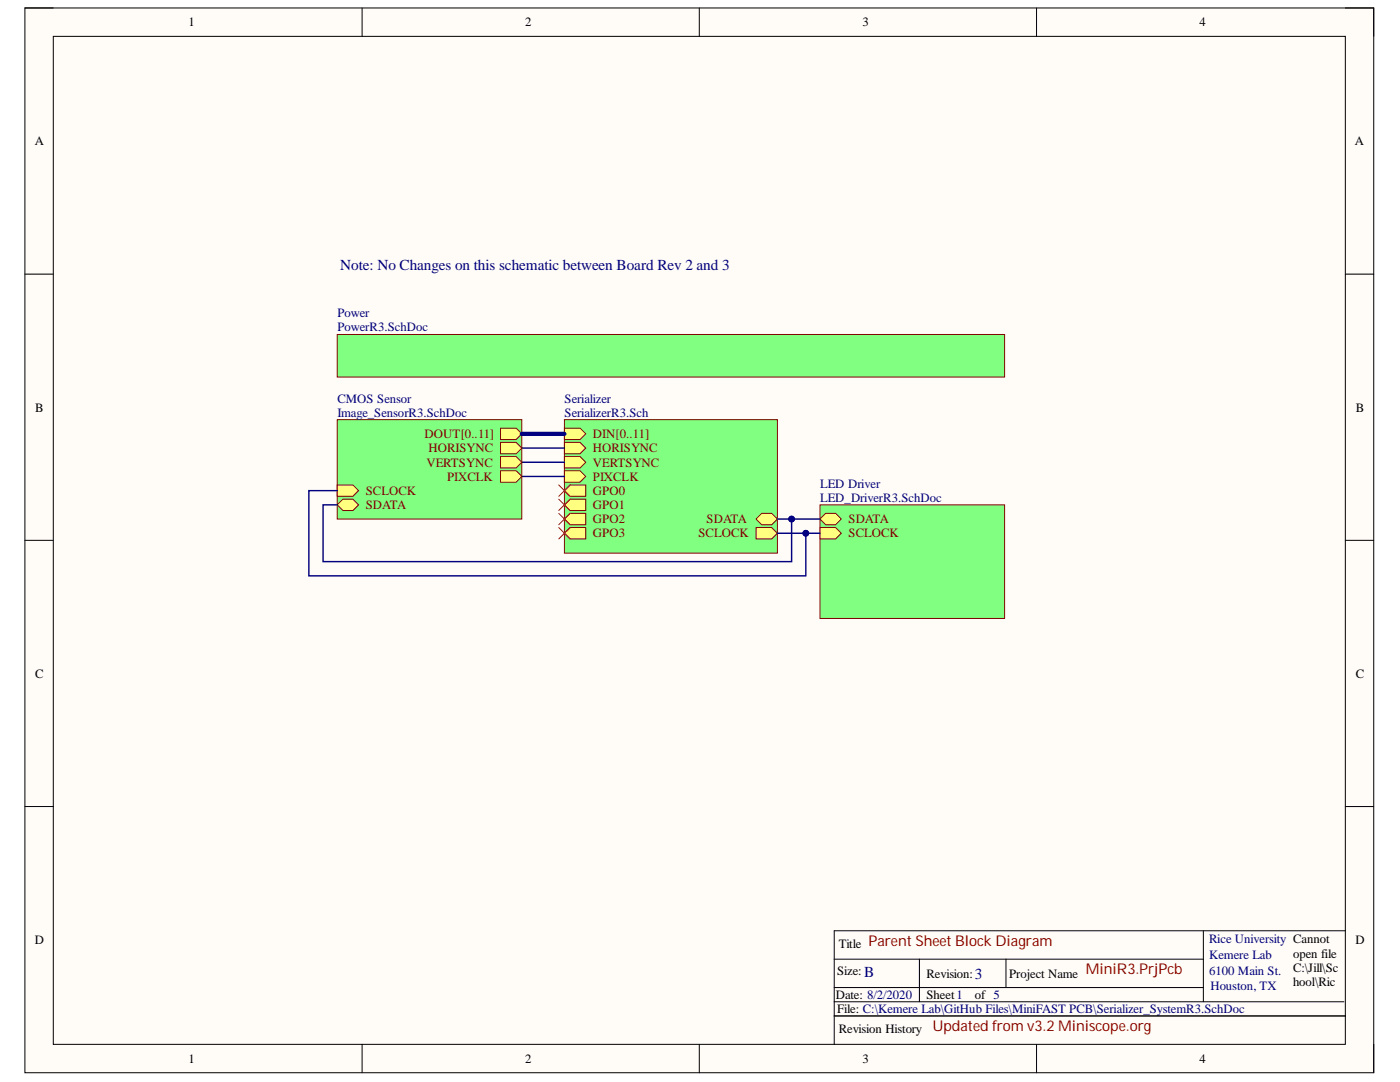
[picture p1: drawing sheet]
<svg xmlns="http://www.w3.org/2000/svg" width="279mm" height="216mm" viewBox="0 0 279 216" stroke-linecap="round" stroke-linejoin="round" font-family="sans-serif">
<path d="M5 1.6h269.2v212.5h-269.2z" fill-rule="evenodd" fill="#fffcf8"/>
<path d="M5 1.6h269.2v212.5h-269.2z" fill="none" stroke="#000" stroke-width=".2"/>
<path d="M10.6 7.3h257.9v201.1h-257.9z" fill-rule="evenodd" fill="#fffcf8"/>
<g fill="none" stroke="#000" stroke-width=".2">
<path d="M5 1.6h5.6M10.6 7.3h257.9v201.1h-257.9zM72.3 1.6v5.7M139.6 1.6v5.7M206.9 1.6v5.7M268.5 1.6h5.7v5.7M5 54.7h5.6M268.5 54.7h5.7M5 107.8h5.6M268.5 107.8h5.7M5 160.9h5.6M268.5 160.9h5.7"/>
<path d="M166.5 191.4h73.7M166.5 199.9h101.7M166.5 197.1h73.7M183.5 191.4v8.5M200.8 191.4v5.7M240.2 185.7v14.2M268.5 185.7h-102v22.7M72.3 208.4v5.7M139.6 208.4v5.7M206.9 208.4v5.7M274.2 208.4v5.7"/>
</g>
<path d="M166.5 202.7h102" fill="none" stroke="#000" stroke-width=".29"/>
<path d="M112.6 83.7h42.5v26.7h-42.5z" fill-rule="evenodd" fill="#80ff80"/>
<path d="M112.6 83.7h42.5v26.7h-42.5z" fill="none" stroke="#800000" stroke-width=".2"/>
<path d="M112.6 88.3h3.2l1.1 1.1-1.1 1.1h-3.2z" fill-rule="evenodd" fill="#ffff80"/>
<path d="M112.6 88.3h3.2l1.1 1.1-1.1 1.1h-3.2z" fill="none" stroke="#800000" stroke-width=".2"/>
<path d="M112.6 91.1h3.2l1.1 1.1-1.1 1.2h-3.2z" fill-rule="evenodd" fill="#ffff80"/>
<path d="M112.6 91.1h3.2l1.1 1.1-1.1 1.2h-3.2z" fill="none" stroke="#800000" stroke-width=".2"/>
<path d="M112.6 93.9h3.2l1.1 1.2-1.1 1.1h-3.2z" fill-rule="evenodd" fill="#ffff80"/>
<path d="M112.6 93.9h3.2l1.1 1.2-1.1 1.1h-3.2z" fill="none" stroke="#800000" stroke-width=".2"/>
<path d="M150.9 103.6l1.1-1.2h2l1.1 1.2-1.1 1.1h-2z" fill-rule="evenodd" fill="#ffff80"/>
<path d="M150.9 103.6l1.1-1.2h2l1.1 1.2-1.1 1.1h-2z" fill="none" stroke="#800000" stroke-width=".2"/>
<path d="M150.9 105.3h3.1l1.1 1.1-1.1 1.1h-3.1z" fill-rule="evenodd" fill="#ffff80"/>
<path d="M150.9 105.3h3.1l1.1 1.1-1.1 1.1h-3.1z" fill="none" stroke="#800000" stroke-width=".2"/>
<path d="M112.6 97.9l1.2-1.1h3.1v2.2h-3.1z" fill-rule="evenodd" fill="#ffff80"/>
<path d="M112.6 97.9l1.2-1.1h3.1v2.2h-3.1z" fill="none" stroke="#800000" stroke-width=".2"/>
<path d="M112.6 100.7l1.2-1.1h3.1v2.3h-3.1z" fill-rule="evenodd" fill="#ffff80"/>
<path d="M112.6 100.7l1.2-1.1h3.1v2.3h-3.1z" fill="none" stroke="#800000" stroke-width=".2"/>
<path d="M112.6 103.6l1.2-1.2h3.1v2.3h-3.1z" fill-rule="evenodd" fill="#ffff80"/>
<path d="M112.6 103.6l1.2-1.2h3.1v2.3h-3.1z" fill="none" stroke="#800000" stroke-width=".2"/>
<path d="M112.6 106.4l1.2-1.1h3.1v2.2h-3.1z" fill-rule="evenodd" fill="#ffff80"/>
<path d="M112.6 106.4l1.2-1.1h3.1v2.2h-3.1z" fill="none" stroke="#800000" stroke-width=".2"/>
<path d="M112.6 85.4h3.2l1.1 1.2-1.1 1.1h-3.2z" fill-rule="evenodd" fill="#ffff80"/>
<path d="M112.6 85.4h3.2l1.1 1.2-1.1 1.1h-3.2z" fill="none" stroke="#800000" stroke-width=".2"/>
<path d="M67.3 66.7h133.2v8.5h-133.2z" fill-rule="evenodd" fill="#80ff80"/>
<path d="M67.3 66.7h133.2v8.5h-133.2z" fill="none" stroke="#800000" stroke-width=".2"/>
<path d="M163.7 100.7h36.8v22.7h-36.8z" fill-rule="evenodd" fill="#80ff80"/>
<path d="M163.7 100.7h36.8v22.7h-36.8z" fill="none" stroke="#800000" stroke-width=".2"/>
<path d="M163.6 105.3h3.2l1.1 1.1-1.1 1.1h-3.2z" fill-rule="evenodd" fill="#ffff80"/>
<path d="M163.6 105.3h3.2l1.1 1.1-1.1 1.1h-3.2z" fill="none" stroke="#800000" stroke-width=".2"/>
<path d="M163.6 103.6l1.2-1.2h2l1.1 1.2-1.1 1.1h-2z" fill-rule="evenodd" fill="#ffff80"/>
<path d="M163.6 103.6l1.2-1.2h2l1.1 1.2-1.1 1.1h-2z" fill="none" stroke="#800000" stroke-width=".2"/>
<path d="M104.1 89.4h8.5M104.1 92.2h8.5M104.1 95.1h8.5" fill="none" stroke="#000080" stroke-width=".29"/>
<path d="M67.3 83.7h36.8v19.9h-36.8z" fill-rule="evenodd" fill="#80ff80"/>
<path d="M67.3 83.7h36.8v19.9h-36.8z" fill="none" stroke="#800000" stroke-width=".2"/>
<path d="M99.9 88.3h3.1l1.1 1.1-1.1 1.1h-3.1z" fill-rule="evenodd" fill="#ffff80"/>
<path d="M99.9 88.3h3.1l1.1 1.1-1.1 1.1h-3.1z" fill="none" stroke="#800000" stroke-width=".2"/>
<path d="M99.9 91.1h3.1l1.1 1.1-1.1 1.2h-3.1z" fill-rule="evenodd" fill="#ffff80"/>
<path d="M99.9 91.1h3.1l1.1 1.1-1.1 1.2h-3.1z" fill="none" stroke="#800000" stroke-width=".2"/>
<path d="M99.9 93.9h3.1l1.1 1.2-1.1 1.1h-3.1z" fill-rule="evenodd" fill="#ffff80"/>
<path d="M99.9 93.9h3.1l1.1 1.2-1.1 1.1h-3.1z" fill="none" stroke="#800000" stroke-width=".2"/>
<path d="M67.3 96.8h3.1l1.2 1.1-1.2 1.1h-3.1z" fill-rule="evenodd" fill="#ffff80"/>
<path d="M67.3 96.8h3.1l1.2 1.1-1.2 1.1h-3.1z" fill="none" stroke="#800000" stroke-width=".2"/>
<path d="M67.3 100.7l1.1-1.1h2l1.2 1.1-1.2 1.2h-2z" fill-rule="evenodd" fill="#ffff80"/>
<path d="M67.3 100.7l1.1-1.1h2l1.2 1.1-1.2 1.2h-2z" fill="none" stroke="#800000" stroke-width=".2"/>
<path d="M99.9 85.4h3.1l1.1 1.2-1.1 1.1h-3.1z" fill-rule="evenodd" fill="#ffff80"/>
<path d="M99.9 85.4h3.1l1.1 1.2-1.1 1.1h-3.1z" fill="none" stroke="#800000" stroke-width=".2"/>
<path d="M67.3 100.7h-2.8v11.4h93.5v-8.5" fill="none" stroke="#000080" stroke-width=".29"/>
<circle cx="158" cy="103.6" r=".57" fill="#000080"/>
<circle cx="158" cy="103.6" r=".57" fill="none" stroke="#000080" stroke-width=".2"/>
<path d="M67.3 97.9h-5.7v17h99.2v-8.5" fill="none" stroke="#000080" stroke-width=".29"/>
<circle cx="160.8" cy="106.4" r=".57" fill="#000080"/>
<circle cx="160.8" cy="106.4" r=".57" fill="none" stroke="#000080" stroke-width=".2"/>
<path d="M155.1 106.4h8.5" fill="none" stroke="#000080" stroke-width=".29"/>
<circle cx="160.8" cy="106.4" r=".57" fill="#000080"/>
<circle cx="160.8" cy="106.4" r=".57" fill="none" stroke="#000080" stroke-width=".2"/>
<path d="M155.1 103.6h8.5" fill="none" stroke="#000080" stroke-width=".29"/>
<circle cx="158" cy="103.6" r=".57" fill="#000080"/>
<circle cx="158" cy="103.6" r=".57" fill="none" stroke="#000080" stroke-width=".2"/>
<path d="M104.1 86.6h8.5" fill="none" stroke="#000080" stroke-width=".85"/>
<path d="M111.5 96.8l2.3 2.2M111.5 99.6l2.3 2.3M113.8 96.8l-2.3 2.2M113.8 99.6l-2.3 2.3M111.5 102.4l2.3 2.3M111.5 105.3l2.3 2.2M113.8 102.4l-2.3 2.3M113.8 105.3l-2.3 2.2" fill="none" stroke="#f00" stroke-width=".2"/>
<g font-size="3" fill="#000080">
<text x="67.9" y="53.9">Note: No Changes on this schematic between Board Rev 2 and 3</text>
<text x="172.5" y="194.9">B</text>
<text x="194.5" y="195.2">3</text>
</g>
<g font-size="3" fill="#800000">
<text x="173.3" y="188.7">ParentSheetBlock Diagram</text>
<text x="216.7" y="194.4">MiniR3.PrjPcb</text>
<text x="186.1" y="205.7">Updated from v3.2Miniscope.org</text>
</g>
<g font-size="2.5">
<text x="37.6" y="5.2">1</text>
<text x="104.8" y="5.2">2</text>
<text x="172.1" y="5.2">3</text>
<text x="239.4" y="5.2">4</text>
<text x="6.9" y="29">A</text>
<text x="270.4" y="29">A</text>
<text x="7" y="82.1">B</text>
<text x="270.6" y="82.1">B</text>
<text x="7" y="135.2">C</text>
<text x="270.6" y="135.2">C</text>
<text x="6.9" y="188.3">D</text>
<text x="167.4" y="189.1">Title</text>
<text x="258.1" y="191.1">open file</text>
<text x="270.5" y="188.3">D</text>
<text x="167" y="194.5">Size:</text>
<text x="184.9" y="195.1">Revision:</text>
<text x="201.4" y="195.1">Project Name</text>
<text x="258.1" y="193.9">C:\Jill\Sc</text>
<text x="258.1" y="196.8">hool\Ric</text>
<text x="166.8" y="199.3">Date: 8/2/2020</text>
<text x="167" y="202.2">File: C:\Kemere Lab\GitHub Files\MiniFAST PCB\Serializer_SystemR3.SchDoc</text>
<text x="184.9" y="199.3">Sheet1</text>
<text x="194.5" y="199.3">of 5</text>
<text x="258.1" y="199.6">e_OwlBl</text>
<text x="258.1" y="202.4">ueTMC</text>
<text x="167.4" y="206.1">Revision History</text>
<text x="258.1" y="208.1">DPI.jpg</text>
<text x="37.6" y="212.1">1</text>
<text x="104.8" y="212.1">2</text>
<text x="172.1" y="212.1">3</text>
<text x="239.4" y="212.1">4</text>
</g>
<g font-size="2.5" fill="#000080">
<text x="67.3" y="63.3">Power</text>
<text x="67.3" y="66.1">PowerR3.SchDoc</text>
<text x="67.3" y="80.3">CMOS Sensor</text>
<text x="67.3" y="83.1">Image_SensorR3.SchDoc</text>
<text x="112.7" y="80.3">Serializer</text>
<text x="112.7" y="83.1">SerializerR3.Sch</text>
<text x="163.7" y="97.3">LED Driver</text>
<text x="163.7" y="100.2">LED_DriverR3.SchDoc</text>
<text x="241.3" y="188.2">Rice University Cannot</text>
<text x="241.3" y="191.4">Kemere Lab</text>
<text x="241.3" y="194.5">6100 Main St.</text>
<text x="241.6" y="197.6">Houston, TX</text>
</g>
<g font-size="2.5" fill="#800000">
<text x="84.7" y="87.4">DOUT[0..11]</text>
<text x="118.3" y="87.4">DIN[0..11]</text>
<text x="85.1" y="93.1">VERTSYNC</text>
<text x="85.5" y="90.2">HORISYNC</text>
<text x="89.2" y="95.9">PIXCLK</text>
<text x="118.3" y="90.2">HORISYNC</text>
<text x="118.3" y="93.1">VERTSYNC</text>
<text x="118.3" y="95.9">PIXCLK</text>
<text x="73" y="98.8">SCLOCK</text>
<text x="73" y="101.6">SDATA</text>
<text x="118.3" y="98.8">GPO0</text>
<text x="118.3" y="101.6">GPO1</text>
<text x="118.3" y="104.4">GPO2</text>
<text x="118.3" y="107.2">GPO3</text>
<text x="139.4" y="107.2">SCLOCK</text>
<text x="141" y="104.4">SDATA</text>
<text x="169.3" y="107.2">SCLOCK</text>
<text x="169.3" y="104.4">SDATA</text>
</g>
</svg>
